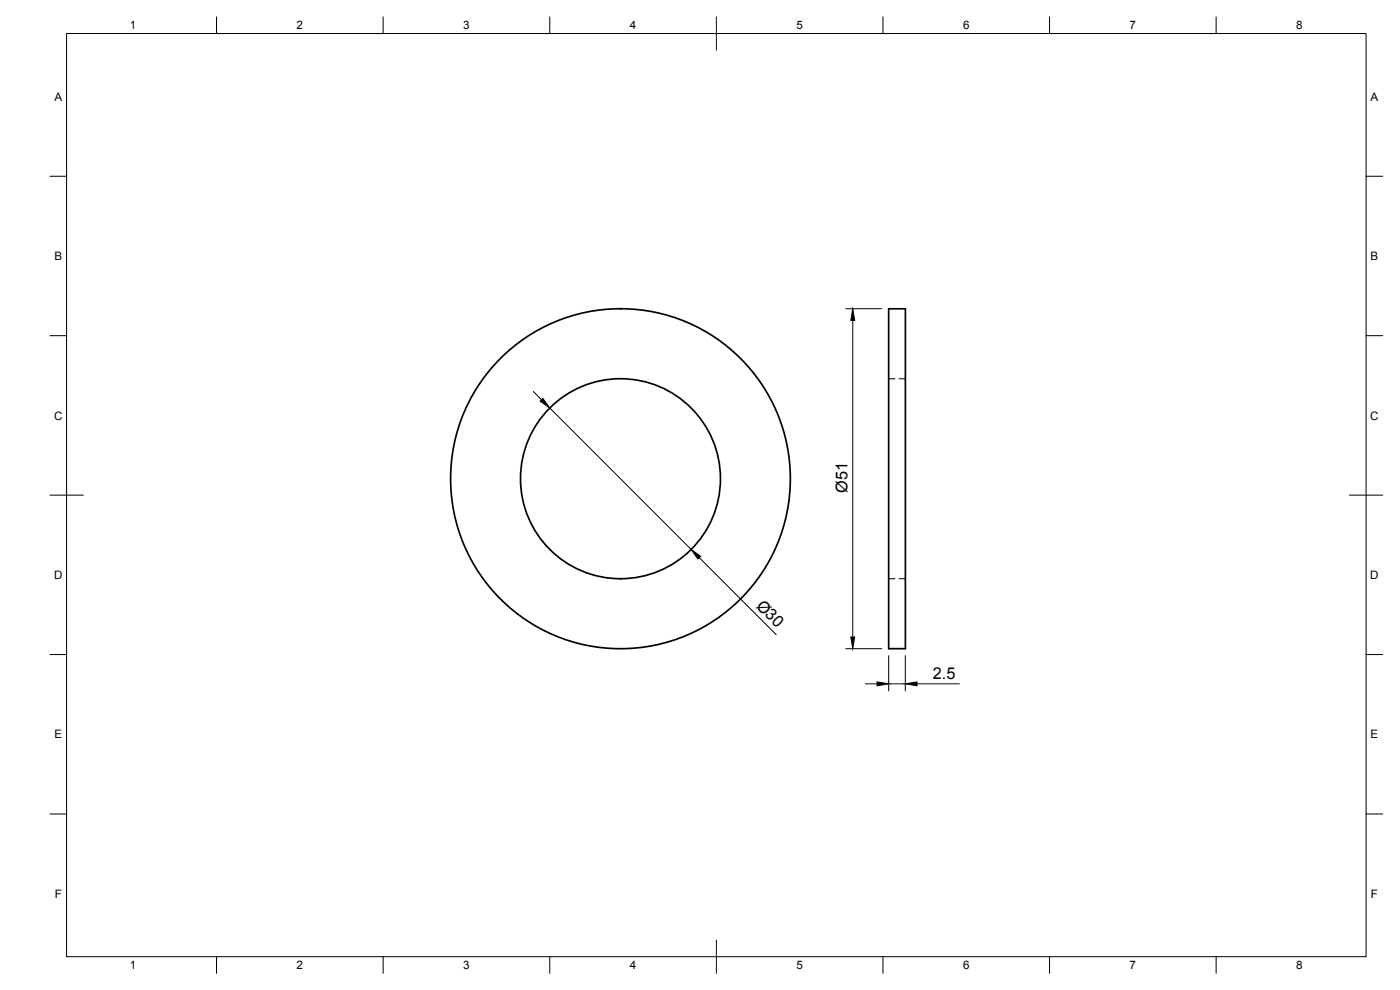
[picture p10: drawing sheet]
<svg xmlns="http://www.w3.org/2000/svg" width="420mm" height="297mm" viewBox="0 0 420 297" stroke-linecap="round" stroke-linejoin="round" font-family="sans-serif">
<!-- layer: Visible -->
<g fill="none" stroke="#000" stroke-width=".51">
<path d="M266.7 92.7h5v101.9h-5z"/>
<circle cx="186.2" cy="143.6" r="51"/>
<circle cx="186.2" cy="143.6" r="30"/>
</g>
<!-- layer: Hidden -->
<path d="M266.7 113.7h1.9M269.8 113.7h1.9M266.7 173.6h1.9M269.8 173.6h1.9" fill="none" stroke="#000" stroke-width=".3"/>
<!-- layer: BORDER -->
<g fill="none" stroke="#000" stroke-width=".3">
<path d="M20 10.1h390v276.9h-390zM65 5.1v5M115 5.1v5M165 5.1v5M215 5.1v10M265 5.1v5M315 5.1v5M365 5.1v5M15 52.9h5M410 52.9h5M15 100.7h5M410 100.7h5"/>
<path d="M15 148.6h10M405 148.6h10M15 196.4h5M410 196.4h5M15 244.2h5M410 244.2h5M65 287v5M115 287v5M165 287v5M215 282.1v9.9M265 287v5M315 287v5"/>
<path d="M365 287v5"/>
</g>
<!-- layer: FD_Dimensions -->
<path d="M253.8 92.6h10.8M255.9 96.1v95M160 117.5l2.5 2.4M165 122.4l42.4 42.5M209.9 167.3l23.1 23.1M253.8 194.6h10.8M266.7 196.7v10.6M271.7 196.7v10.6M259.7 205.2h3.5M266.7 205.2h5M275.2 205.2h12.8" fill="none" stroke="#000" stroke-width=".3"/>
<path d="M255.9 92.6l.6 3.5h-1.2zM162.1 120.4l.8-.9 2.1 2.9zM207.4 164.9l2.9 2-.8 .8zM255.3 191.1h1.2l-.6 3.5zM263.2 204.6l3.5 .6-3.5 .6zM271.7 205.2l3.5-.6v1.2z" fill="#000" stroke="#000" stroke-width=".3"/>
<g font-size="4.9">
<text x="254.4" y="147.9" transform="rotate(-90 254.4 147.9)">Ø51</text>
<text x="226.7" y="182" transform="rotate(45 226.7 182)">Ø30</text>
<text x="280" y="203.7">2.5</text>
</g>
<g font-size="3.5">
<text x="39" y="8.8">1</text>
<text x="89" y="8.8">2</text>
<text x="139" y="8.8">3</text>
<text x="189" y="8.8">4</text>
<text x="239" y="8.8">5</text>
<text x="289" y="8.8">6</text>
<text x="339" y="8.8">7</text>
<text x="389" y="8.8">8</text>
<text x="16.3" y="30.2">A</text>
<text x="411.3" y="30.2">A</text>
<text x="16.3" y="78">B</text>
<text x="411.3" y="78">B</text>
<text x="16.2" y="125.9">C</text>
<text x="411.2" y="125.9">C</text>
<text x="16.2" y="173.7">D</text>
<text x="411.2" y="173.7">D</text>
<text x="16.3" y="221.6">E</text>
<text x="411.3" y="221.6">E</text>
<text x="16.4" y="269.4">F</text>
<text x="411.4" y="269.4">F</text>
<text x="39" y="290.8">1</text>
<text x="89" y="290.8">2</text>
<text x="139" y="290.8">3</text>
<text x="189" y="290.8">4</text>
<text x="239" y="290.8">5</text>
<text x="289" y="290.8">6</text>
<text x="339" y="290.8">7</text>
<text x="389" y="290.8">8</text>
</g>
</svg>
